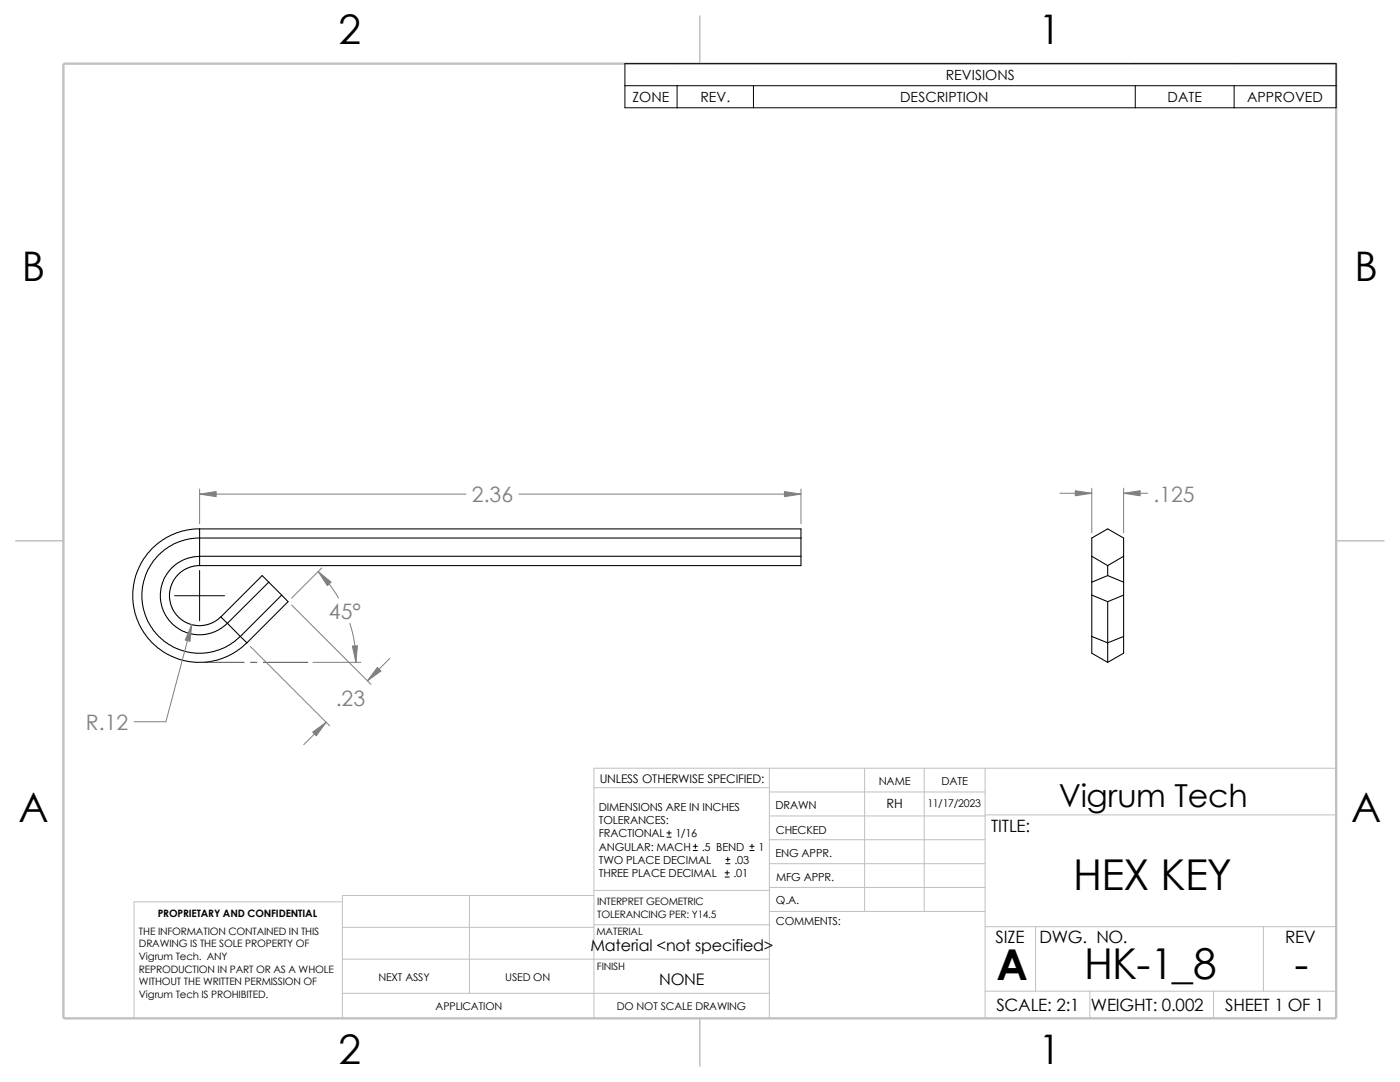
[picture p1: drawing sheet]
<svg xmlns="http://www.w3.org/2000/svg" width="279mm" height="216mm" viewBox="0 0 279 216" stroke-linecap="round" stroke-linejoin="round" font-family="sans-serif">
<g fill="none" stroke="#c0c0c0" stroke-width=".2">
<path d="M118.5 157.2h35M153.5 158h43.1M153.5 153.3v49.9M172.6 153.3v28.6M184.4 153.3v28.6M196.6 153.3v49.9M266.7 153.3h-148.2v49.9M68.3 180h-41.5v23.2M93.7 178.7v19.5M118.5 178.7h-50.2v24.5M118.5 177.7h35.1M153.5 167.6h43.1"/>
<path d="M153.5 162.8h43.1M153.5 172.3h43.1M153.5 177.1h43.1M196.6 162.6h70.1M68.3 191.4h85.2M68.3 185h50.2M68.3 198.2h85.2M118.5 184.5h35.1M153.6 181.9h43M196.6 184.9h70.1M196.6 197.8h70.1M206.7 184.9v12.9"/>
<path d="M217.5 197.8v5.4M242.2 197.8v5.4M252.1 184.9v12.9"/>
</g>
<path d="M139.7 3.2v9.5M3.1 107.9h9.6M266.7 107.9h9.5M139.7 203.2v9.5" fill="none" stroke="#c0c0c0" stroke-width=".21"/>
<path d="M12.7 12.7h254v190.5h-254z" fill="none" stroke="#c0c0c0" stroke-width=".47"/>
<g fill="none" stroke="#000" stroke-width=".21">
<path d="M39.8 111l-2.2 .3-1.7 .8-1.7 1.2-1 1.3-.9 1.9-.3 1.8 .1 1.8 .5 1.7 .7 1.4 1.4 1.6 2 1.2 1.6 .5 2.1 .2 1.6-.3 1.8-.8 1.6-1.2M39.8 112.9l-1.4 .1-1.6 .7-1.2 .9-1 1.2-.5 1.3-.3 1.3 .1 1.5 .5 1.6 .8 1.2 .9 .9 1.1 .6 1.8 .6h1.3l1.3-.2 1.2-.6 1.3-.9M39.8 105.5l-1.3 .1-2 .3-1.8 .7-1.3 .6-1.6 1-1.4 1.2-1.7 2.1-.9 1.5-.7 1.7-.6 2.9 .1 3.2 .4 1.8 .5 1.4 1.6 2.8 1.3 1.5 1.1 1 2.5 1.6 1.6 .6 1.9 .5 3.2 .2 2.9-.5 3-1.4 1.2-.8 1.5-1.2M39.8 105.5v7.4M39.8 111h120.1M39.8 105.5h120.1v7.4h-120.1M53.6 116.2l-8.2 8.2M53.6 116.2l-1.3-1.3-8.2 8.2M53.6 116.2l2.6 2.5M56.2 118.7l-8.2 8.3M56.2 118.7l1.3 1.4-8.2 8.2M159.9 107.4h-120.8l-1.9 .3-2.4 .8-1.7 1-1.4 1.2-1.2 1.4-1 1.7-.9 2.4-.3 2 .1 2.5 .7 2.4 1.4 2.5 1.2 1.4 1.4 1.2 1.7 1 2.4 .8 1.9 .3 2.6-.1 2.4-.7 2.5-1.3 1.4-1.2"/>
<path d="M217.9 111v5.2M217.9 111v-3.6l3.2-1.9 3.1 1.9v3.6M217.9 116.2v10.8M217.9 111l3.2 1.9M217.9 118.7l3.2 1.4M221.1 114.9l3.1 1.3M221.1 114.9l-3.2 1.3M221.1 112.9v2M224.2 116.2v10.8M224.2 111l-3.1 1.9M224.2 118.7l-3.1 1.4M224.2 111v5.2"/>
<path d="M44.1 123.1l1.3 1.3M45.4 124.4l2.6 2.6M48 127l1.3 1.3M217.9 127v3.3l3.2 1.9M217.9 127l3.2 1.3M221.1 120.1v8.2M221.1 128.3v3.9M224.2 127l-3.1 1.3M224.2 127v3.3l-3.1 1.9"/>
</g>
<path d="M39.8 132.2h8.9M50 132.2h1.3M52.5 132.2h9" fill="none" stroke="#00f" stroke-width=".2"/>
<g fill="none" stroke="#808080" stroke-width=".2">
<path d="M39.8 97.6v6.9M39.8 98.6h53.2M103.5 98.6h56.4M159.9 97.6v6.9M211.5 98.4h6.4M217.9 97.4v8.9M224.2 97.4v8.9M224.2 98.4h4.8M63.5 114a24.9 24.9 0 0 1 4.1 5.3M64.2 113.3l-6 6M38.3 124.6l-5.2 19.4h-6.3M50 129l15.8 15.8"/>
<path d="M58.2 120.7l15.8 15.9M62.4 132.2h9.6M69.8 124.4a24.4 24.4 0 0 1 1.2 7.8M77.8 131.4l-4.5 4.4M65.1 144.1l-4.5 4.5"/>
</g>
<g fill="#808080" stroke="#808080" stroke-width=".2">
<path d="M70.3 128.9h1l-.3 3.3z"/>
<path d="M63.5 114l2.6 2.2-.8 .6z"/>
<path d="M75.3 133.2l.7 .7-2.7 1.9z"/>
<path d="M39.8 98.6l3.3-.5v1z"/>
<path d="M156.5 98.1l3.4 .5-3.4 .5z"/>
<path d="M62.4 146.1l2.7-2-2 2.7z"/>
<path d="M38.3 124.6l-.4 3.4-.9-.3z"/>
<path d="M214.6 97.9l3.3 .5-3.3 .5z"/>
<path d="M224.2 98.4l3.3-.5v1z"/>
</g>
<g fill="none" stroke="#000" stroke-width=".2">
<path d="M124.7 12.7h142v8.8h-142zM124.7 17.1h142M135.1 17.1v4.4M150.4 17.1v4.4M226.6 17.1v4.4M246.3 17.1v4.4M34.8 118.9h10M39.8 113.8v10.1M133.1 167h.8M133.1 166.2h.8M133.5 165.8v.8M138.3 169.7h.9"/>
<path d="M138.3 168.9h.9M138.8 168.4v.9M144.7 175h.8M144.7 174.2h.8M144.9 172.3h.8M144.9 171.5h.8M145.1 173.7v.9M145.2 171.1v.8M149.6 169.7h.9M149.6 168.9h.9M150.1 168.4v.9"/>
</g>
<g font-size="8.5">
<text x="214.2" y="177.7">HEX KEY</text>
<text x="198.8" y="195.5">A</text>
<text x="216.4" y="195.3">HK-1_8</text>
<text x="258.4" y="195.3">-</text>
</g>
<g font-size="8.1">
<text x="67.6" y="8.8">2</text>
<text x="207.3" y="8.8">1</text>
<text x="4.4" y="56.1">B</text>
<text x="270.3" y="56.1">B</text>
<text x="3.7" y="164.1">A</text>
<text x="269.6" y="164.1">A</text>
<text x="67.6" y="212.3">2</text>
<text x="207.3" y="212.3">1</text>
</g>
<text font-size="6.3" x="211.3" y="161">Vigrum Tech</text>
<g font-size="4.2" fill="#808080">
<text x="94.2" y="100.2">2.36</text>
<text x="230.2" y="100.1">.125</text>
<text x="65.6" y="123.5">45°</text>
<text x="67" y="141">.23</text>
<text x="17.1" y="145.7">R.12</text>
</g>
<g font-size="3.4">
<text x="197.8" y="166">TITLE:</text>
<text x="198.7" y="188.1">SIZE</text>
<text x="207.5" y="188.1">DWG. NO.</text>
<text x="256.5" y="188.2">REV</text>
<text x="198.8" y="201.7">SCALE: 2:1</text>
<text x="217.7" y="201.8">WEIGHT: 0.002</text>
<text x="244.5" y="201.7">SHEET 1 OF 1</text>
</g>
<g font-size="3.2">
<text x="117.9" y="189.8">Material &lt;not specified&gt;</text>
<text x="131.6" y="196.6">NONE</text>
</g>
<g font-size="2.8">
<text x="188.8" y="16">REVISIONS</text>
<text x="126.2" y="20.4">ZONE</text>
<text x="139.8" y="20.4">REV.</text>
<text x="179.6" y="20.4">DESCRIPTION</text>
<text x="233" y="20.4">DATE</text>
<text x="248.9" y="20.4">APPROVED</text>
</g>
<text font-size="2.5" x="177" y="161.3">RH</text>
<text font-size="2.4" x="119.7" y="156.2">UNLESS OTHERWISE SPECIFIED:</text>
<g font-size="2.2">
<text x="119.5" y="161.8">DIMENSIONS ARE IN INCHES</text>
<text x="154.8" y="161.5">DRAWN</text>
<text x="175.4" y="156.7">NAME</text>
<text x="187.9" y="156.7">DATE</text>
<text x="119.5" y="164.4">TOLERANCES:</text>
<text x="119.5" y="167.1">FRACTIONAL</text>
<text x="134.8" y="167.1">1/16</text>
<text x="154.8" y="166.3">CHECKED</text>
<text x="119.5" y="172.4">TWO PLACE DECIMAL</text>
<text x="119.5" y="169.8">ANGULAR: MACH</text>
<text x="140" y="169.8">.5 BEND</text>
<text x="146.6" y="172.4">.03</text>
<text x="151.3" y="169.8">1</text>
<text x="154.8" y="171">ENG APPR.</text>
<text x="119.5" y="175">THREE PLACE DECIMAL</text>
<text x="146.4" y="175">.01</text>
<text x="154.9" y="175.7">MFG APPR.</text>
<text x="154.9" y="184.7">COMMENTS:</text>
<text x="154.9" y="180.5">Q.A.</text>
</g>
<g font-size="2.1">
<text x="185.1" y="161">11/17/2023</text>
<text x="75.5" y="195.7">NEXT ASSY</text>
<text x="100.8" y="195.7">USED ON</text>
<text x="86.9" y="201.5">APPLICATION</text>
<text x="123.1" y="201.6">DO NOT SCALE DRAWING</text>
</g>
<g font-size="2">
<text x="31.5" y="183">PROPRIETARY AND CONFIDENTIAL</text>
<text x="119.2" y="183.1">TOLERANCING PER: Y14.5</text>
<text x="119.2" y="180.6">INTERPRET GEOMETRIC</text>
<text x="27.7" y="186.5">THE INFORMATION CONTAINED IN THIS</text>
<text x="27.7" y="189.1">DRAWING IS THE SOLE PROPERTY OF</text>
<text x="27.7" y="191.6">Vigrum Tech. ANY</text>
<text x="119" y="186.6">MATERIAL</text>
<text x="27.7" y="194.1">REPRODUCTION IN PART OR AS A WHOLE</text>
<text x="27.7" y="196.6">WITHOUT THE WRITTEN PERMISSION OF</text>
<text x="119.1" y="193.5">FINISH</text>
<text x="27.7" y="199.1">Vigrum Tech IS PROHIBITED.</text>
</g>
</svg>
